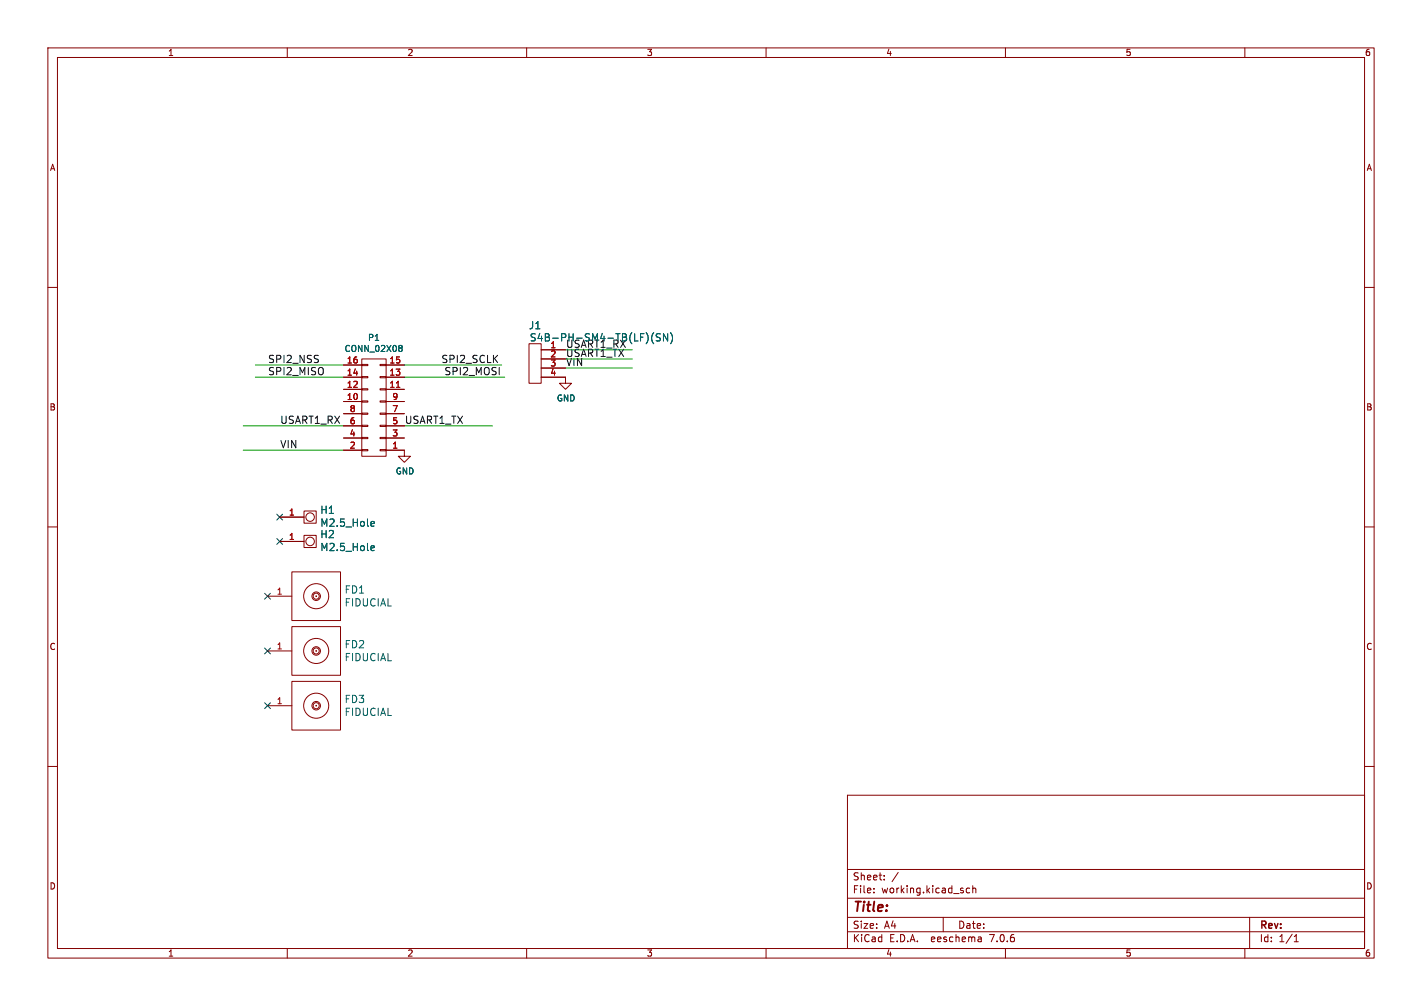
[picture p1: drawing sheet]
<svg xmlns="http://www.w3.org/2000/svg" width="297mm" height="210mm" viewBox="0 0 297 210" stroke-linecap="round" stroke-linejoin="round" font-family="sans-serif">
<g fill="none" stroke="#840000" stroke-width=".21">
<path d="M10 10h277v190h-277zM12 12h273v186h-273zM60 10v2M110 10v2M160 10v2M210 10v2M260 10v2M10 60h2M285 60h2M71.8 78.7h3.8M71.8 76.2h3.8M75.6 74.9h5v20.4h-5z"/>
<path d="M75.6 76.1h1.2v.2h-1.2zM75.6 78.6h1.2v.3h-1.2zM79.4 76.1h1.2v.2h-1.2zM79.4 78.6h1.2v.3h-1.2zM80.6 78.7h3.9M80.6 76.2h3.9M110.5 71.8h2.5v8.2h-2.5zM113 78.7h5.1v1.3h1.3l-1.3 1.3-1.3-1.3h1.3M113 73h5.1M113 74.9h5.1M113 76.8h5.1M71.8 94h3.8"/>
<path d="M71.8 83.8h3.8M71.8 81.3h3.8M71.8 91.4h3.8M71.8 88.9h3.8M71.8 86.4h3.8M75.6 81.2h1.2v.2h-1.2zM75.6 83.7h1.2v.2h-1.2zM75.6 86.2h1.2v.3h-1.2zM75.6 88.8h1.2v.2h-1.2zM75.6 91.3h1.2v.3h-1.2zM75.6 93.9h1.2v.2h-1.2zM79.4 81.2h1.2v.2h-1.2z"/>
<path d="M79.4 83.7h1.2v.2h-1.2zM79.4 86.2h1.2v.3h-1.2zM79.4 88.8h1.2v.2h-1.2zM79.4 91.3h1.2v.3h-1.2zM79.4 93.9h1.2v.2h-1.2zM80.6 94h3.9v1.3h1.2l-1.2 1.2-1.3-1.2h1.3M80.6 83.8h3.9M80.6 81.3h3.9M80.6 91.4h3.9M80.6 88.9h3.9M80.6 86.4h3.9M10 110h2"/>
<path d="M58.4 108h5.1M58.4 113h5.1M61 119.4h10.1v10.1h-10.1zM63.5 106.7h2.5v2.5h-2.5zM63.5 111.8h2.5v2.5h-2.5zM285 110h2M55.9 124.5h5.1M55.9 135.9h5.1M61 130.8h10.1v10.2h-10.1zM10 160h2M55.9 147.3h5.1M61 142.2h10.1v10.2h-10.1z"/>
<path d="M285 160h2M177 166h108v32h-108zM60 198v2M110 198v2M160 198v2M177 194.5h108M177 191.5h108M177 187.5h108M177 181.5h108M182.5 186.3v.1M182.5 185.5v.1M184.7 183.6v.1"/>
<path d="M184.7 182.8v.1M187.6 182.1l-1.3 2M197 191.5v3M202.5 185.5l-.4-.1-.3 .3 .2 .6h.5M203.2 185.5l.2-.1 .3 .1 .1 .9M203.2 184.9v1.5M204.9 195.7l.1 .9M205 196.5l-.2 .1M205 196h-.2M210 198v2M260 198v2M261 191.5v6.5"/>
<path d="M270.3 196.6h.9M270.3 195.5l.4-.4v1.5"/>
<circle cx="64.8" cy="107.9" r=".89"/>
<circle cx="64.8" cy="113" r=".89"/>
<circle cx="66" cy="135.9" r="2.62"/>
<circle cx="66" cy="124.5" r="2.62"/>
<circle cx="66" cy="135.9" r=".89"/>
<circle cx="66" cy="124.5" r=".89"/>
<circle cx="66" cy="124.5" r=".63"/>
<circle cx="66" cy="135.9" r=".63"/>
<circle cx="66" cy="147.3" r="2.62"/>
<circle cx="66" cy="147.3" r=".89"/>
<circle cx="66" cy="147.3" r=".63"/>
</g>
<path d="M83.5 72.1h.3l.2 .2-.2 .4M83.5 72.7h.3M83.8 72.7l.2 .2v.2l-.1 .2-.4 .1M136.5 69.4a1.75 1.75 0 0 0 0 2.4M137.9 69.7h-.6l-.2 .1v.4l.7 .3 .1 .4-.3 .3-.5-.1M139.4 69.7v1.5l-.8-1.5v1.5M140 69.4a1.75 1.75 0 0 1 0 2.4M77.7 108.9h.4l.1 .3-.7 .2M77.7 113.9l.4 .1 .1 .3-.7 .1M78.1 109.8l-.4 .1M78.1 114.9h-.4" fill="none" stroke="#006464" stroke-width=".21"/>
<g fill="#840000" stroke="#840000" stroke-width=".21">
<circle cx="66" cy="124.5" r=".08"/>
<circle cx="66" cy="135.9" r=".08"/>
<circle cx="66" cy="147.3" r=".08"/>
</g>
<path d="M82.8 80.9h.7" fill="none" stroke="#a90000" stroke-width=".21"/>
<path d="M53.3 78.7h18.5M53.3 76.2h18.5M84.5 78.7h20.9M84.5 76.2h20.3M118.1 74.9h14M118.1 76.8h14M118.1 73h14M50.8 88.9h21M50.8 94h21M84.5 88.9h18.4" fill="none" stroke="#009600" stroke-width=".21"/>
<path d="M57.8 107.3l1.2 1.3M57.8 112.4l1.2 1.2M59 107.3l-1.2 1.3M59 112.4l-1.2 1.2M55.3 135.3l1.2 1.2M55.3 123.9l1.2 1.2M56.5 135.3l-1.2 1.2M56.5 123.9l-1.2 1.2M55.3 146.7l1.2 1.2M56.5 146.7l-1.2 1.2" fill="none" stroke="#000084" stroke-width=".21"/>
<text font-size="2.8" fill="#840000" x="178" y="190.9">Title:</text>
<g font-size="2.1" fill="#006464">
<text x="110.4" y="68.9">J1</text>
<text x="110.6" y="71.5">S4B-PH-SM4-TB(LF)(SN)</text>
<text x="118.1" y="72.7">USART1_RX</text>
<text x="66.8" y="107.5">H1</text>
<text x="66.8" y="110.2">M2.5_Hole</text>
<text x="66.8" y="112.5">H2</text>
<text x="66.8" y="115.2">M2.5_Hole</text>
<text x="71.9" y="124.1">FD1</text>
<text x="71.9" y="126.8">FIDUCIAL</text>
<text x="71.9" y="135.5">FD2</text>
<text x="71.9" y="138.2">FIDUCIAL</text>
<text x="71.9" y="147">FD3</text>
<text x="71.9" y="149.7">FIDUCIAL</text>
</g>
<g font-size="2.1" fill="#0f0f0f">
<text x="55.9" y="75.9">SPI2_NSS</text>
<text x="92.1" y="75.9">SPI2_SCLK</text>
<text x="118.1" y="74.6">USART1_TX</text>
<text x="118.1" y="76.5">VIN</text>
<text x="55.9" y="78.4">SPI2_MISO</text>
<text x="92.7" y="78.4">SPI2_MOSI</text>
<text x="58.4" y="88.6">USART1_RX</text>
<text x="84.5" y="88.6">USART1_TX</text>
<text x="58.4" y="93.7">VIN</text>
</g>
<g font-size="2.1" fill="#840000">
<text x="178" y="184">Sheet:</text>
<text x="178" y="186.7">File:</text>
<text x="184.1" y="186.7">working.kicad_sch</text>
<text x="178" y="196.9">KiCad</text>
<text x="178" y="194.1">Size:</text>
<text x="184.7" y="194.1">A4</text>
<text x="185.7" y="196.9">E.D.A.</text>
<text x="194.6" y="196.9">eeschema</text>
<text x="200" y="194.1">Date:</text>
<text x="207" y="196.9">7.0.6</text>
<text x="263" y="194.3">Rev:</text>
<text x="263" y="196.9">Id:</text>
<text x="267.1" y="196.9">1/1</text>
</g>
<g font-size="1.8" fill="#840000">
<text x="35" y="11.9">1</text>
<text x="85" y="11.9">2</text>
<text x="135" y="11.9">3</text>
<text x="185" y="11.9">4</text>
<text x="235" y="11.9">5</text>
<text x="285" y="11.9">6</text>
<text x="10.3" y="35.9">A</text>
<text x="285.3" y="35.9">A</text>
<text x="10.3" y="85.9">B</text>
<text x="285.3" y="85.9">B</text>
<text x="10.3" y="135.9">C</text>
<text x="285.3" y="135.9">C</text>
<text x="10.3" y="185.9">D</text>
<text x="285.3" y="185.9">D</text>
<text x="35" y="199.9">1</text>
<text x="85" y="199.9">2</text>
<text x="135" y="199.9">3</text>
<text x="185" y="199.9">4</text>
<text x="235" y="199.9">5</text>
<text x="285" y="199.9">6</text>
</g>
<g font-size="1.8" fill="#006464">
<text x="76.8" y="71.3">P1</text>
<text x="71.9" y="73.7">CONN_02X08</text>
<text x="116.2" y="84">GND</text>
<text x="82.5" y="99.2">GND</text>
</g>
<g font-size="1.8" fill="#a90000">
<text x="72.3" y="75.9">16</text>
<text x="81.2" y="75.9">15</text>
<text x="114.9" y="72.8">1</text>
<text x="114.9" y="74.7">2</text>
<text x="114.9" y="76.6">3</text>
<text x="72.3" y="83.6">10</text>
<text x="72.3" y="81">12</text>
<text x="72.3" y="78.5">14</text>
<text x="81.2" y="81">11</text>
<text x="81.2" y="78.5">13</text>
<text x="81.8" y="83.6">9</text>
<text x="114.9" y="78.5">4</text>
<text x="73" y="88.6">6</text>
<text x="73" y="86.1">8</text>
<text x="81.8" y="88.6">5</text>
<text x="81.8" y="86.1">7</text>
<text x="73" y="93.7">2</text>
<text x="73" y="91.2">4</text>
<text x="81.8" y="93.7">1</text>
<text x="81.8" y="91.2">3</text>
<text x="60.3" y="107.7">1</text>
<text x="60.3" y="112.8">1</text>
<text x="57.7" y="124.2">1</text>
<text x="57.7" y="135.6">1</text>
<text x="57.7" y="147.1">1</text>
</g>
</svg>
